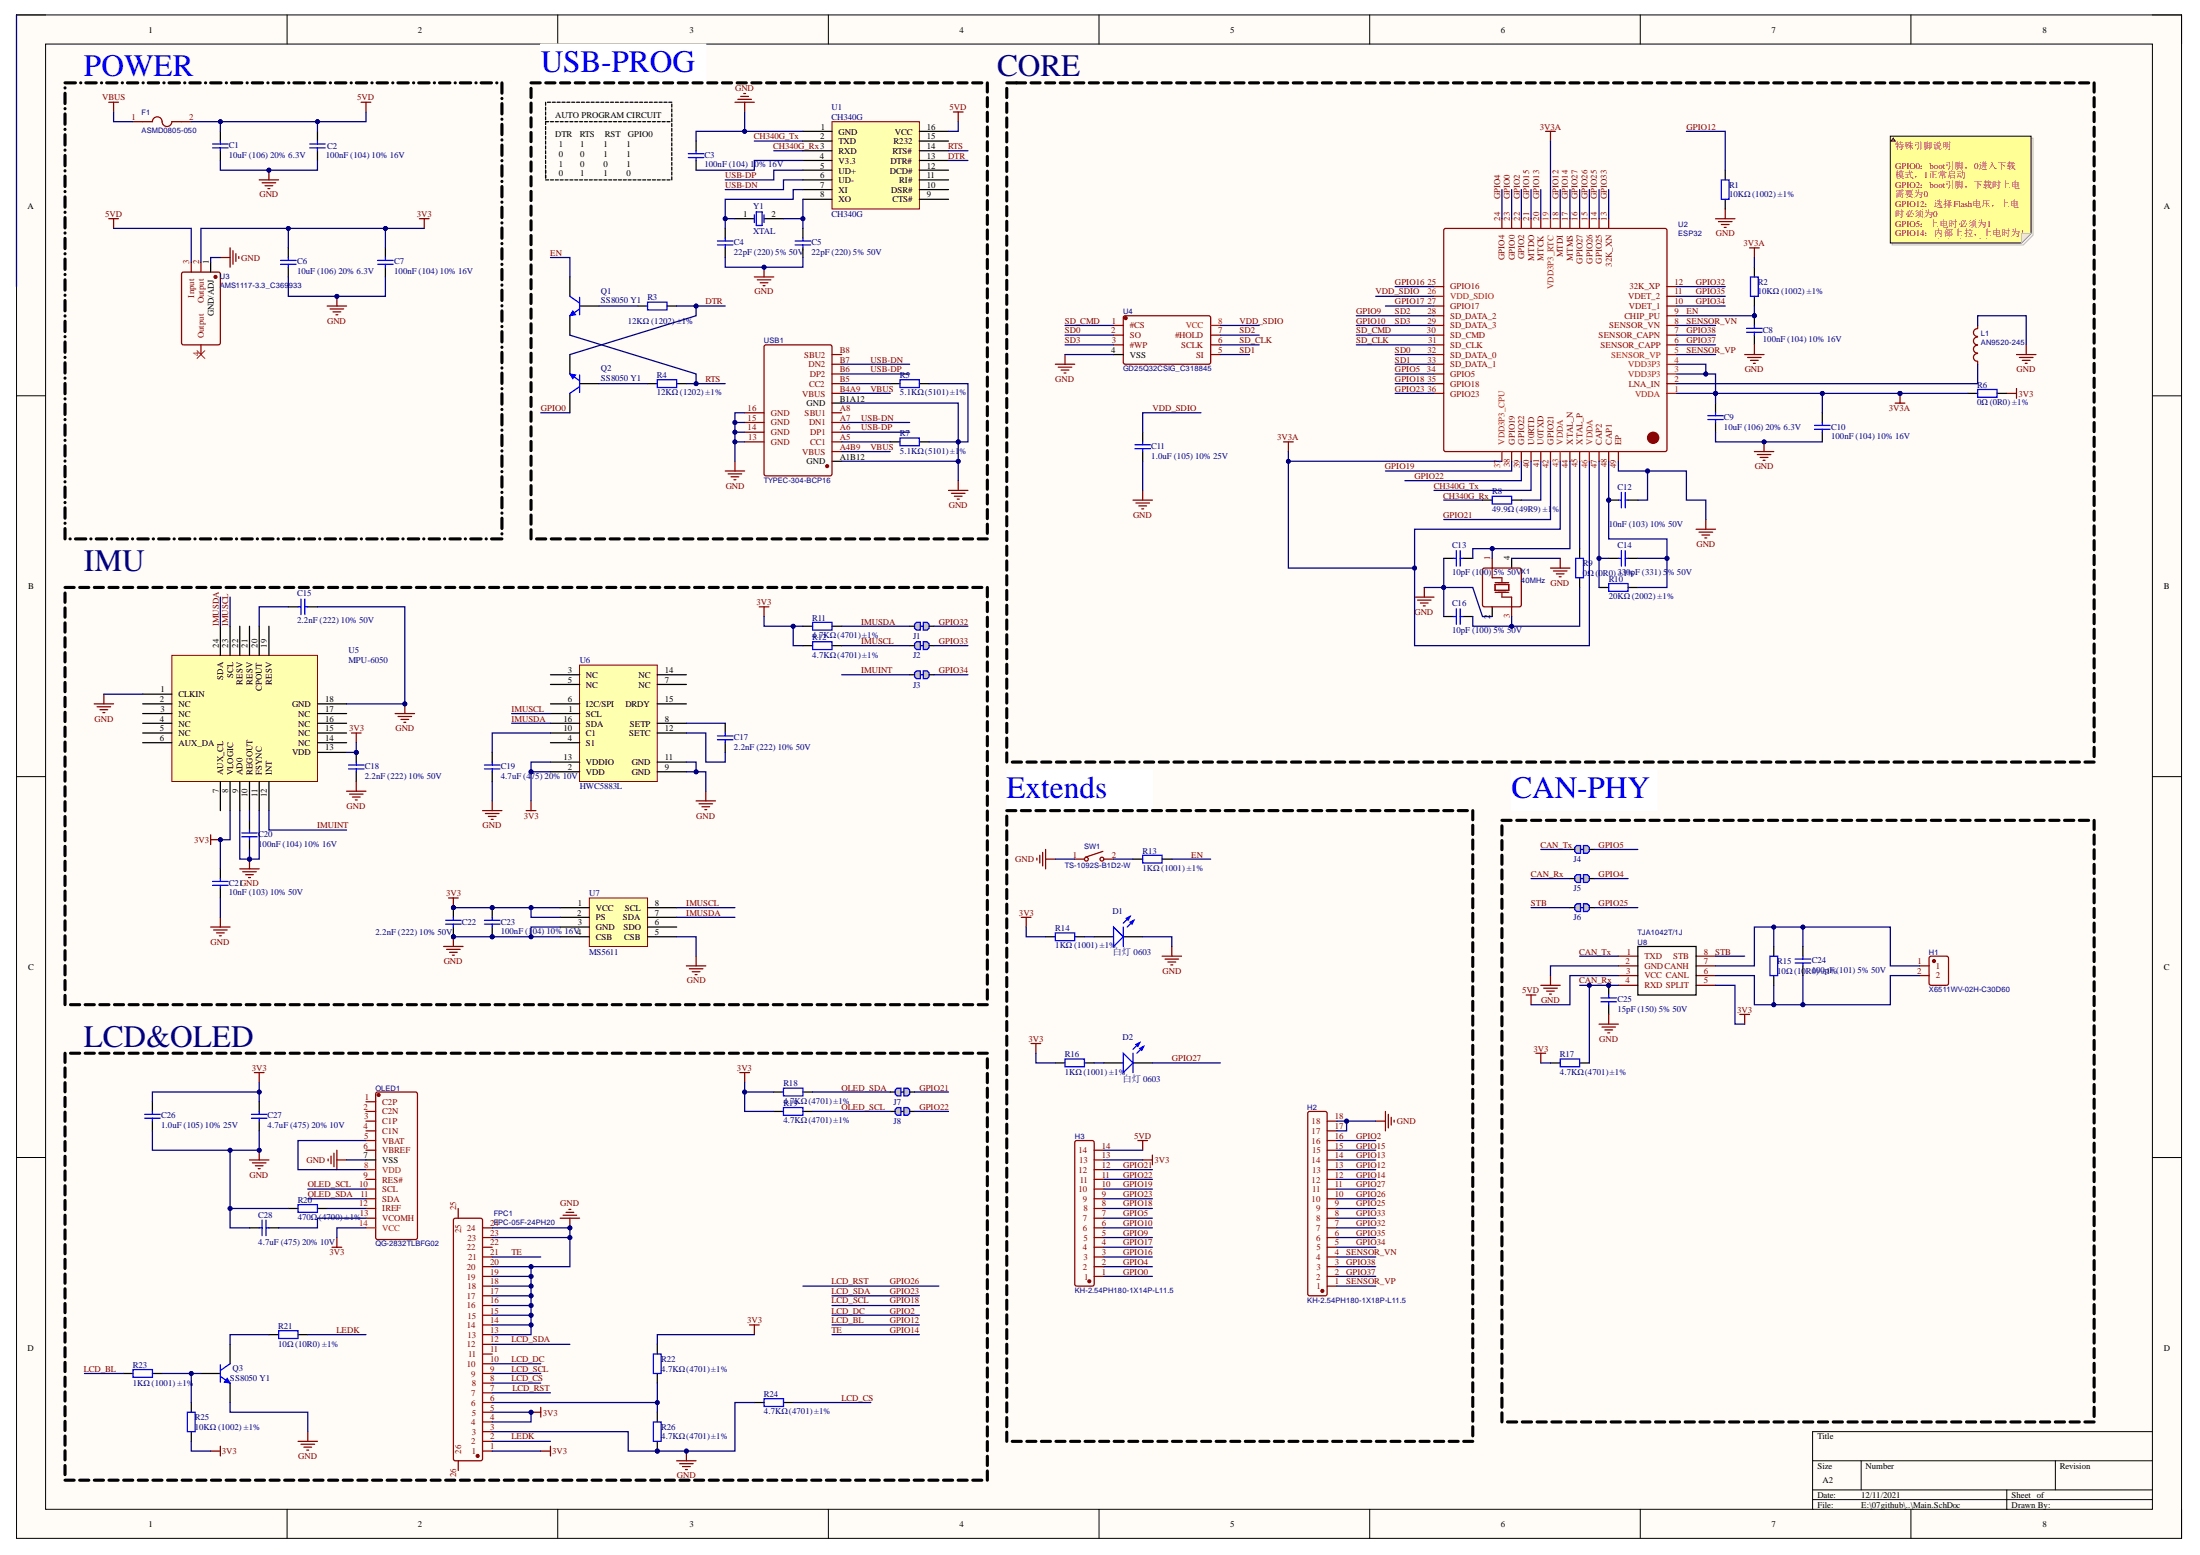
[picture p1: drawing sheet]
# Altium project ESP32Sample.PrjPcb
1 sheet, 86 parts. Net scope: global (net labels, ports and power ports of the same name join across sheets).
Board file: ESP32DOWDQ6.PcbDoc

## Sheet Main.SchDoc
size A2; SheetNumber: 1; SheetTotal: 1

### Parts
C1  10uF (106) 20% 6.3V  [0402_C]
C2  100nF (104) 10% 16V  [0402_C]
C3  100nF (104) 10% 16V  [0402_C]
C4  22pF (220) 5% 50V  [0402_C]
C5  22pF (220) 5% 50V  [0402_C]
C6  10uF (106) 20% 6.3V  [0402_C]
C7  100nF (104) 10% 16V  [0402_C]
C8  100nF (104) 10% 16V  [0402_C]
C9  10uF (106) 20% 6.3V  [0402_C]
C10  100nF (104) 10% 16V  [0402_C]
C11  1.0uF (105) 10% 25V  [0402_C]
C12  10nF (103) 10% 50V  [0402_C]
C13  10pF (100) 5% 50V  [0402_C]
C14  330pF (331) 5% 50V  [0402_C]
C15  2.2nF (222) 10% 50V  [0402_C]
C16  10pF (100) 5% 50V  [0402_C]
C17  2.2nF (222) 10% 50V  [0402_C]
C18  2.2nF (222) 10% 50V  [0402_C]
C19  4.7uF (475) 20% 10V  [0402_C]
C20  100nF (104) 10% 16V  [0402_C]
C21  10nF (103) 10% 50V  [0402_C]
C22  2.2nF (222) 10% 50V  [0402_C]
C23  100nF (104) 10% 16V  [0402_C]
C24  100pF (101) 5% 50V  [0402_C]
C25  15pF (150) 5% 50V  [0402_C]
C26  1.0uF (105) 10% 25V  [0402_C]
C27  4.7uF (475) 20% 10V  [0402_C]
C28  4.7uF (475) 20% 10V  [0402_C]
D1  白灯 0603  [0603_LED_S1]
D2  白灯 0603  [0603_LED_S1]
F1  ASMD0805-050  [F0805]
FPC1  FPC-05F-24PH20  [FPC-SMD_24P-P0.50_FPC-05F-24PH20]
H1  X6511WV-02H-C30D60  [HDR-TH_2P-P2.54-V-M]
H2  KH-2.54PH180-1X18P-L11.5  [HDR-TH_18P-P2.54-V-M]
H3  KH-2.54PH180-1X14P-L11.5  [HDR-TH_14P-P2.54-V-M]
J1  跳线  [RES_0402]  (value not drawn)
J2  跳线  [RES_0402]  (value not drawn)
J3  跳线  [RES_0402]  (value not drawn)
J4  跳线  [RES_0402]  (value not drawn)
J5  跳线  [RES_0402]  (value not drawn)
J6  跳线  [RES_0402]  (value not drawn)
J7  跳线  [RES_0402]  (value not drawn)
J8  跳线  [RES_0402]  (value not drawn)
L1  AN9520-245  [ANT-SMD_L9.5-W2.1]
OLED1  QG-2832TLBFG02  [OLED-SMD_QG-9616TSWCG02]
Q1  SS8050 Y1  [SOT-23(SOT-23-3)]
Q2  SS8050 Y1  [SOT-23(SOT-23-3)]
Q3  SS8050 Y1  [SOT-23(SOT-23-3)]
R1  10KΩ (1002) ±1%  [0402_R]
R2  10KΩ (1002) ±1%  [0402_R]
R3  12KΩ (1202) ±1%  [0402_R]
R4  12KΩ (1202) ±1%  [0402_R]
R5  5.1KΩ (5101) ±1%  [0402_R]
R6  0Ω (0R0) ±1%  [0402_R]
R7  5.1KΩ (5101) ±1%  [0402_R]
R8  49.9Ω (49R9) ±1%  [0402_R]
R9  0Ω (0R0) ±1%  [0402_R]
R10  20KΩ (2002) ±1%  [0402_R]
R11  4.7KΩ (4701) ±1%  [0402_R]
R12  4.7KΩ (4701) ±1%  [0402_R]
R13  1KΩ (1001) ±1%  [0402_R]
R14  1KΩ (1001) ±1%  [0402_R]
R15  10Ω (10R0) ±1%  [0402_R]
R16  1KΩ (1001) ±1%  [0402_R]
R17  4.7KΩ (4701) ±1%  [0402_R]
R18  4.7KΩ (4701) ±1%  [0402_R]
R19  4.7KΩ (4701) ±1%  [0402_R]
R20  470Ω (4700) ±1%  [0402_R]
R21  10Ω (10R0) ±1%  [0402_R]
R22  4.7KΩ (4701) ±1%  [0402_R]
R23  1KΩ (1001) ±1%  [0402_R]
R24  4.7KΩ (4701) ±1%  [0402_R]
R25  10KΩ (1002) ±1%  [0402_R]
R26  4.7KΩ (4701) ±1%  [0402_R]
SW1  TS-1092S-B1D2-W  [SW-SMD_L6.1-W3.6-LS7.9]
U1  CH340G  [SOIC-16_150mil]
U2  ESP32  [QFN-48-EP3.8]
U3  AMS1117-3.3_C369933  [SOT-223-3_L6.5-W3.4-P2.30-LS7.0-BR]
U4  GD25Q32CSIG_C318845  [SOIC-8_L5.3-W5.3-P1.27-LS8.0-BL]
U5  MPU-6050  [QFN-24_4x4x05P]
U6  HWC5883L  [LPCC-16_L3.0-W3.0-P0.50-BL]
U7  MS5611  [MS5611]
U8  TJA1042T/1J  [SOIC-8_L5.0-W4.0-P1.27-LS6.0-BL]
USB1  TYPEC-304-BCP16  [USB-C-SMD_TYPEC-304-BCP16]
X1  40MHz  [OSC-SMD_4P-L3.2-W2.5-BL]
X2  12MHz  [OSC-SMD_4P-L3.2-W2.5-BL]

### Blocks framed on the sheet
POWER: C1 C2 C6 C7 F1 U3
IMU: C15 C17-C23 J1-J3 R11 R12 U5-U7
LCD&OLED: C26-C28 FPC1 J7 J8 OLED1 Q3 R18-R26

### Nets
3V3: C6.2 C7.2 C18.2 C21.2 C22.2 C23.2 C26.2 C27.2 FPC1.1 FPC1.4 FPC1.5 H3.13 OLED1.14(VCC) R6.2 R11.1 R12.1 R14.1 R16.1 R17.1 R18.1 R19.1 R22.2 R25.1 U3.2(Output) U5.8(VLOGIC) U5.13(VDD) U6.2(VDD) U6.13(VDDIO) U7.1(VCC) U7.2(PS) U8.5(SPLIT)
3V3A: C9.2 C10.2 R2.2 R6.1 U2.1(VDDA) U2.3(VDD3P3) U2.4(VDD3P3) U2.19(VDD3P3_RTC) U2.37(VDD3P3_CPU) U2.43(VDDA) U2.46(VDDA)
5VD: C1.2 C2.2 F1.2 H3.14 U1.16(VCC) U3.3(Input) U8.3(VCC)
GND: C1.1 C2.1 C3.2 C4.1 C5.1 C6.1 C7.1 C8.1 C9.1 C10.1 C11.1 C12.2 C13.1 C15.2 C16.1 C18.1 C19.1 C20.1 C21.1 C22.1 C23.1 C25.1 C26.1 C27.1 C28.1 D1.K FPC1.3 FPC1.13 FPC1.14 FPC1.15 FPC1.16 FPC1.17 FPC1.18 FPC1.19 FPC1.20 FPC1.23 FPC1.24 H2.17 H2.18 OLED1.7(VSS) Q3.2(E) R1.1 R5.2 R7.2 R20.1 R24.1 R26.1 SW1.1 U1.1(GND) U2.49(EP) U3.1(GND/ADJ) U4.4(VSS) U5.1(CLKIN) U5.9(AD0) U5.11(FSYNC) U5.18(GND) U6.9(GND) U6.11(GND) U7.3(GND) U7.4(CSB) U7.5(CSB) U8.2(GND) USB1.13(GND) USB1.14(GND) USB1.15(GND) USB1.16(GND) USB1.A1B12(GND) USB1.B1A12(GND)
VBUS: F1.1 USB1.A4B9(VBUS) USB1.B4A9(VBUS)
CAN_Rx: C25.2 J5.1 R17.2 U8.4(RXD)
CAN_Tx: J4.1 U8.1(TXD)
CH340G_Rx: R8.1 U1.3(RXD)
CH340G_Tx: U1.2(TXD) U2.40(U0RTD)
DTR: Q2.2(E) R3.2 U1.13(DTR#)
EN: C8.2 Q1.3(C) R2.1 R13.2 U2.9(CHIP_PU)
GPIO0: H3.1 Q2.3(C) U2.23(GPIO0)
GPIO2: FPC1.10 H2.16 U2.22(GPIO2)  [also labelled LCD_DC]
GPIO4: H3.2 J5.2 U2.24(GPIO4)
GPIO5: H3.7 J4.2 U2.34(GPIO5)
GPIO9: H3.5 U2.28(SD_DATA_2) U4.7(#HOLD)  [also labelled SD2]
GPIO10: H3.6 U2.29(SD_DATA_3) U4.3(#WP)  [also labelled SD3]
GPIO12: H2.13 R1.2 R23.1 U2.18(MTDI)  [also labelled LCD_BL]
GPIO13: H2.14 U2.20(MTCK)
GPIO14: FPC1.21 H2.12 U2.17(MTMS)  [also labelled TE]
GPIO15: H2.15 U2.21(MTDO)
GPIO16: H3.3 U2.25(GPIO16)
GPIO17: H3.4 U2.27(GPIO17)
GPIO18: FPC1.9 H3.8 U2.35(GPIO18)  [also labelled LCD_SCL]
GPIO19: H3.10 U2.38(GPIO19)
GPIO21: H3.12 J7.2 U2.42(GPIO21)
GPIO22: H3.11 J8.2 U2.39(GPIO22)
GPIO23: FPC1.12 H3.9 U2.36(GPIO23)  [also labelled LCD_SDA]
GPIO25: H2.9 J6.2 U2.14(GPIO25)
GPIO26: FPC1.7 H2.10 U2.15(GPIO26)  [also labelled LCD_RST]
GPIO27: D2.K H2.11 U2.16(GPIO27)
GPIO32: H2.7 J1.2 U2.12(32K_XP)
GPIO33: H2.8 J2.2 U2.13(32K_XN)
GPIO34: H2.5 J3.2 U2.10(VDET_1)
GPIO35: H2.6 U2.11(VDET_2)
GPIO37: H2.2 U2.6(SENSOR_CAPP)
GPIO38: H2.3 U2.7(SENSOR_CAPN)
IMUINT: J3.1 U5.12(INT)
IMUSCL: J2.1 R12.2 U5.23(SCL) U6.1(SCL) U7.8(SCL)
IMUSDA: J1.1 R11.2 U5.24(SDA) U6.16(SDA) U7.7(SDA)
LCD_CS: FPC1.8 R24.2
LEDK: FPC1.2 R21.2
OLED_SCL: J8.1 OLED1.10(SCL) R19.2
OLED_SDA: J7.1 OLED1.11(SDA) R18.2
RTS: Q1.2(E) R4.2 U1.14(RTS#)
SD0: U2.32(SD_DATA_0) U4.2(SO)
SD1: U2.33(SD_DATA_1) U4.5(SI)
SD_CLK: U2.31(SD_CLK) U4.6(SCLK)
SD_CMD: U2.30(SD_CMD) U4.1(#CS)
SENSOR_VN: H2.4 U2.8(SENSOR_VN)
SENSOR_VP: H2.1 U2.5(SENSOR_VP)
STB: J6.1 U8.8(STB)
USB-DN: U1.6(UD-) USB1.A7(DN1) USB1.B7(DN2)
USB-DP: U1.5(UD+) USB1.A6(DP1) USB1.B6(DP2)
VDD_SDIO: C11.2 U2.26(VDD_SDIO) U4.8(VCC)
NetC3_1: C3.1 U1.4(V3.3)
NetC4_2: C4.2 U1.7(XI) X2.1(OSC1)
NetC5_2: C5.2 U1.8(XO) X2.3(OSC2)
NetC12_1: C12.1 C14.1 R10.2 U2.48(CAP1)
NetC13_2: C13.2 U2.44(XTAL_N) X1.1(OSC1)
NetC14_2: C14.2 R10.1 U2.47(CAP2)
NetC15_1: C15.1 U5.20(CPOUT)
NetC16_2: C16.2 R9.1 X1.3(OSC2)
NetC17_1: C17.1 U6.12(SETC)
NetC17_2: C17.2 U6.8(SETP)
NetC19_2: C19.2 U6.10(C1)
NetC20_2: C20.2 U5.10(REGOUT)
NetC24_1: C24.1 H1.2 R15.1 U8.6(CANL)
NetC24_2: C24.2 H1.1 R15.2 U8.7(CANH)
NetC28_2: C28.2 OLED1.13(VCOMH)
NetD1_A: D1.A R14.2
NetD2_A: D2.A R16.2
NetFPC1_6: FPC1.6 R22.1 R26.2
NetL1_1: L1.1 U2.2(LNA_IN)
NetOLED1_5: OLED1.5(VBAT) OLED1.8(VDD)
NetOLED1_12: OLED1.12(IREF) R20.2
NetQ1_1: Q1.1(B) R3.1
NetQ2_1: Q2.1(B) R4.1
NetQ3_1: Q3.1(B) R23.2 R25.2
NetQ3_3: Q3.3(C) R21.1
NetR5_1: R5.1 USB1.B5(CC2)
NetR7_1: R7.1 USB1.A5(CC1)
NetR8_2: R8.2 U2.41(U0TXD)
NetR9_2: R9.2 U2.45(XTAL_P)
NetR13_1: R13.1 SW1.2

Not connected (* = marked no-connect by the designer): FPC1 11 22 25 26; L1 2; OLED1 1(C2P) 2(C2N) 3(C1P) 4(C1N) 6(VBREF) 9(RES#); U1 9(CTS#) 10(DSR#) 11(RI#) 12(DCD#) 15(R232); U3 4(Output)*; U5 2(NC) 3(NC) 4(NC) 5(NC) 6(AUX_DA) 7(AUX_CL) 14(NC) 15(NC) 16(NC) 17(NC) 19(RESV) 21(RESV) 22(RESV); U6 3(NC) 4(S1) 5(NC) 6(I2C/SPI) 7(NC) 14(NC) 15(DRDY); U7 6(SDO); USB1 A8(SBU1) B8(SBU2); X1 2(GND) 4(GND); X2 2(GND) 4(GND)

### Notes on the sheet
- Text
- USB-PROG
- CORE
- (near C3) AUTO PROGRAM CIRCUIT
  DTR   RTS    RST   GPIO0
  1         1          1          1
  0         0          1          1
  1         0          0          1
  0         1          1          0
- 特殊引脚说明
  GPIO0：boot引脚，0进入下载模式，1正常启动
  GPIO2：boot引脚，下载时上电需要为0
  GPIO12：选择Flash电压，上电时必须为0
  GPIO5：上电时必须为1
  GPIO14：内部上拉，上电时为1
  GPIO15：上电时必须为1
- Extends
- CAN-PHY
